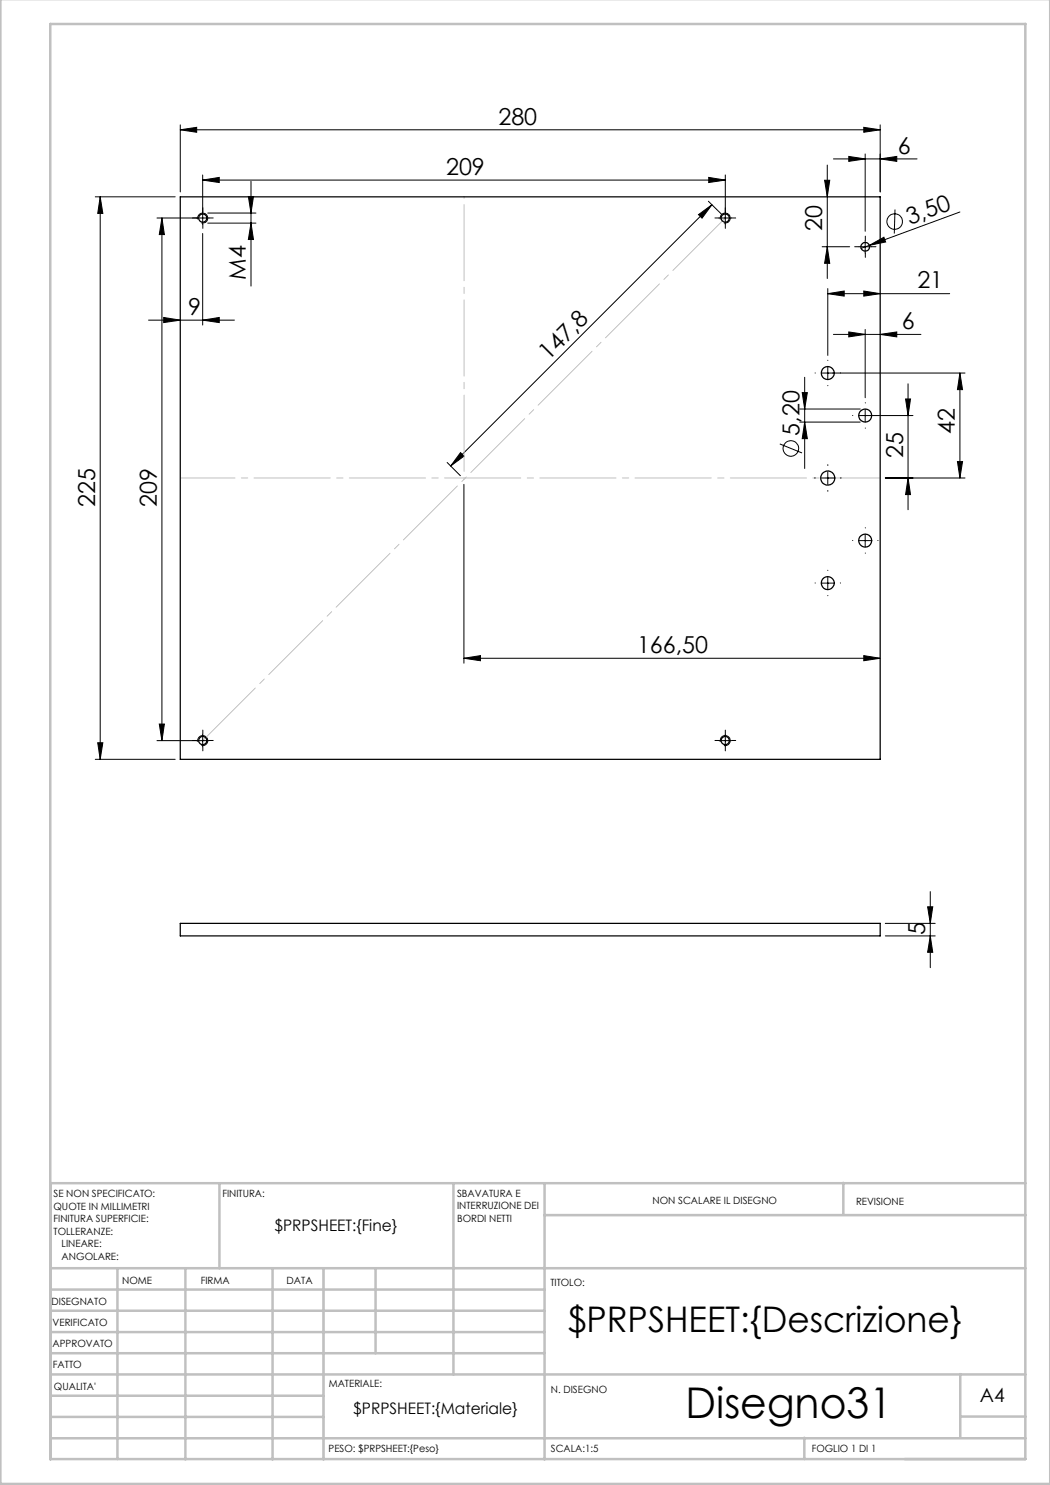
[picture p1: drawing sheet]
<svg xmlns="http://www.w3.org/2000/svg" width="210mm" height="297mm" viewBox="0 0 210 297" stroke-linecap="round" stroke-linejoin="round" font-family="sans-serif">
<g fill="none" stroke="#000" stroke-width=".2">
<path d="M19.1 39.4h15.9M20 39.4l.6 3.3h-1.1zM20 39.4v112.5M36.1 26l3.2-.5v1zM36.1 25v13.4M36.1 26h139.9M40.5 36l3.4-.5v1zM40.5 35v9.9M40.5 36h104.6M49.7 39.3h1l-.5 3.3zM50.2 36.3v20.9M141.7 35.5l3.4 .5-3.4 .5z"/>
<path d="M145.1 35v9.9M164.9 36.1h1l-.4 3.3zM165.5 33v22.7M166.7 31.8h16.7M169.8 31.3l3.2 .5-3.2 .5zM172.8 25.5l3.2 .5-3.2 .5zM173 30.8v15.4M176 25v13.4M176 31.8l3.4-.5v1zM32.4 43.6l.5 3.3h-1zM32.4 43.6v104.5M39.6 43.9a1 1 0 0 1 .9-1.3 1 1 0 0 1 1 1.1 1 1 0 0 1-1.2 .9"/>
<path d="M40.5 46.7v18.3M41.6 42.6h9.6M41.6 44.6h9.6M41.8 43.6h-10.4M50.2 44.6l.5 3.3h-1zM139.7 42.9l2.7-1.9-2 2.6zM141.7 40.2l2.7 2.7M142.4 41l-52.3 52.2M143.8 43.6h2.5M144.1 43.9a1.01 1.01 0 0 1 .9-1.3 1.01 1.01 0 0 1 1.1 1.1 1.01 1.01 0 0 1-1.3 .9M164.4 49.4h5.5M165.5 49.4l.4 3.3h-1z"/>
<path d="M165.6 57.7v13.4M165.6 58.7h24.3M165.6 58.7l3.2-.5v1zM171.8 49.4h2.5M172.8 58.2l3.2 .5-3.2 .5zM173 48.1v2.5M173.9 49.1l2.9-1.7 .3 1zM173.9 49.1l-1.7 .6M179 41.9l-.1 4.8M192 42.4l-18.1 6.7M29.7 64h17.2M32.7 63.5l3.4 .5-3.4 .5z"/>
<path d="M40.5 64l3.4-.5v1zM160.4 78.5h1.1l-.6 3.3zM160.9 75.5v18.2M165.6 73.4v2.5M166.7 66.9h17.5M169.8 66.4l3.2 .5-3.2 .5zM173 65.9v13.6M176 66.9l3.4-.5v1zM181.1 79.8h1l-.5 3.3zM181.6 76.8v25.1M192 74.6l.5 3.3h-1zM192 74.6v21"/>
<path d="M193 74.6h-28.7M89.4 92.5l2.7 2.6M92.1 90.5l.7 .7-2.7 2zM92.8 96.9v35.7M156 88.8l4.4 1.8M159.9 81.8h12.1M159.9 84.4h12.1M160.9 84.4l.6 3.3h-1.1zM164.3 95.6h2.5M165.6 94.4v2.5M171.8 83.1h10.8M173 81.9v2.5"/>
<path d="M177.1 95.6h15.9M181.6 95.6l.5 3.3h-1zM191.5 92.3h1l-.5 3.3zM164.3 116.6h2.5M165.6 115.4v2.5M171.8 108.1h2.5M173 106.9v2.5M92.8 131.7l3.3-.6v1zM92.8 131.7h83.2M172.8 131.1l3.2 .6-3.2 .4zM19.1 151.9h15.9M19.5 148.6h1.1l-.6 3.3z"/>
<path d="M31.9 144.8h1l-.5 3.3zM39.6 148.4a.99 .99 0 0 1 .9-1.3 .99 .99 0 0 1 1 1.1 .99 .99 0 0 1-1.2 .9M40.5 146.9v2.5M41.8 148.1h-10.4M143.8 148.1h2.5M144.1 148.4a1 1 0 0 1 .9-1.3 1 1 0 0 1 1 1.1 1 1 0 0 1-1.2 .9M145.1 146.9v2.5M186.1 178.3v15.2M177.1 184.7h9.9M177.1 187.2h9.9M185.5 181.4h1l-.4 3.3zM186.1 187.2l.4 3.3h-1z"/>
<circle cx="178.9" cy="44.3" r="1.56"/>
<circle cx="158.2" cy="89.7" r="1.55"/>
</g>
<path d="M36.1 95.6h140" fill="none" stroke="#c0c0c0" stroke-width=".2" stroke-dasharray="15.2 1.3 1.3 1.3" stroke-dashoffset="4.3"/>
<path d="M145.1 43.6l-104.5 104.5" fill="none" stroke="#c0c0c0" stroke-width=".2" stroke-dasharray="15.2 1.3 1.3 1.3" stroke-dashoffset=".4"/>
<path d="M92.8 95.8v-56.5" fill="none" stroke="#c0c0c0" stroke-width=".2" stroke-dasharray="15.2 1.3 1.3 1.3" stroke-dashoffset="-1.6"/>
<g fill="none" stroke="#c0c0c0" stroke-width=".5">
<path d="M.1 -.1v296.9h209.9v-296.9M10.1 4.8h195v287h-195zM43.9 236.6v17M90.7 236.6v38.3M108.9 236.6v55.3M168.7 236.6v6.3M205.1 236.6h-195v55.3M10.1 253.6h195M10.1 257.9h98.8M23.5 253.6v38.2M37.1 253.6v38.3M54.5 253.6v38.3"/>
<path d="M64.7 253.6v38.3M75.1 253.6v17M108.9 243h96.2M10.1 270.6h98.8M10.1 266.4h98.8M10.1 262.1h98.8M10.1 279.1h54.6M10.1 274.9h195M192.1 274.8v12.7M10.1 287.7h195M10.1 283.4h54.6M160.9 287.5v4.3"/>
<path d="M192.1 283.3h13"/>
</g>
<g fill="none" stroke="#000" stroke-width=".2" stroke-dasharray="15.2 1.3 1.3 1.3">
<path d="M39.3 43.6h-.8M40.6 42.3v-.8M40.6 44.8v.9M41.8 43.6h.8M143.8 43.6h-.8M145.1 42.3v-.8M145.1 44.8v.9M146.3 43.6h.8M171.8 49.3h-.9M173.1 48.1v-.9M173.1 50.6v.9M174.3 49.3h.9"/>
<path d="M163.1 74.6h-.1M165.6 72.1v-.1M165.6 77.1h.1M168.1 74.6h.1M163.1 95.6h-.2M165.6 93.1v-.2M165.6 98.1v.2M168.1 95.6h.1M170.6 83.1h-.1M173.1 80.6v-.1M173.1 85.6h.1M175.6 83.1h.1"/>
<path d="M163.1 116.6h-.1M165.6 114.1v-.1M165.6 119.1h.1M168.1 116.6h.1M170.6 108.1h-.1M173.1 105.6v-.1M173.1 110.6h.1M175.6 108.1h.1M39.3 148.1h-.8M40.6 146.8v-.8M40.6 149.3v.9M41.8 148.1h.8"/>
<path d="M143.8 148.1h-.8M145.1 146.8v-.8M145.1 149.3v.9M146.3 148.1h.8"/>
</g>
<g fill="#000">
<path d="M173.9 49.1l2.9-1.7 .3 1z"/>
<path d="M40.5 36l3.4-.5v1zM141.7 35.5l3.4 .5-3.4 .5zM169.8 66.4l3.2 .5-3.2 .5zM176 66.9l3.4-.5v1zM169.8 31.3l3.2 .5-3.2 .5zM176 31.8l3.4-.5v1z"/>
<path d="M172.8 25.5l3.2 .5-3.2 .5zM36.1 26l3.2-.5v1z"/>
<path d="M49.7 39.3h1l-.5 3.3zM50.2 44.6l.5 3.3h-1zM20 39.4l.6 3.3h-1.1zM19.5 148.6h1.1l-.6 3.3zM160.4 78.5h1.1l-.6 3.3zM160.9 84.4l.6 3.3h-1.1zM32.4 43.6l.5 3.3h-1zM31.9 144.8h1l-.5 3.3zM185.5 181.4h1l-.4 3.3zM186.1 187.2l.4 3.3h-1z"/>
<path d="M165.5 49.4l.4 3.3h-1zM164.9 36.1h1l-.4 3.3z"/>
<path d="M172.8 58.2l3.2 .5-3.2 .5zM165.6 58.7l3.2-.5v1zM40.5 64l3.4-.5v1zM32.7 63.5l3.4 .5-3.4 .5z"/>
<path d="M92.1 90.5l.7 .7-2.7 2zM139.7 42.9l2.7-1.9-2 2.6z"/>
<path d="M181.1 79.8h1l-.5 3.3zM181.6 95.6l.5 3.3h-1zM192 74.6l.5 3.3h-1zM191.5 92.3h1l-.5 3.3z"/>
<path d="M92.8 131.7l3.3-.6v1zM172.8 131.1l3.2 .6-3.2 .4z"/>
</g>
<g fill="none" stroke="#000" stroke-width=".25">
<path d="M36.1 39.4h139.9v112.5h-139.9zM36.1 184.7h139.9v2.5h-139.9z"/>
<circle cx="40.6" cy="43.6" r=".83"/>
<circle cx="145.1" cy="43.6" r=".82"/>
<circle cx="173" cy="49.4" r=".88"/>
<circle cx="165.6" cy="74.6" r="1.31"/>
<circle cx="165.6" cy="95.6" r="1.41"/>
<circle cx="173" cy="83.1" r="1.3"/>
<circle cx="165.6" cy="116.6" r="1.31"/>
<circle cx="173" cy="108.1" r="1.3"/>
<circle cx="40.6" cy="148.1" r=".83"/>
<circle cx="145.1" cy="148.1" r=".82"/>
</g>
<text font-size="8.5" x="137.1" y="283.5">Disegno31</text>
<text font-size="7.1" x="113.5" y="266.4">$PRPSHEET:{Descrizione}</text>
<g font-size="4.7">
<text x="99.7" y="24.9">280</text>
<text x="89.2" y="35">209</text>
<text x="179.6" y="30.8">6</text>
<text x="164.4" y="46.1" transform="rotate(-90 164.4 46.1)">20</text>
<text x="182" y="45" transform="rotate(-20 182 45)">3,50</text>
<text x="49.2" y="55.9" transform="rotate(-90 49.2 55.9)">M4</text>
<text x="183.5" y="57.7">21</text>
<text x="37.6" y="63">9</text>
<text x="180.3" y="65.8">6</text>
<text x="109.7" y="72.2" transform="rotate(-45 109.7 72.2)">147,8</text>
<text x="159.9" y="87.1" transform="rotate(-90 159.9 87.1)">5,20</text>
<text x="191" y="86.9" transform="rotate(-90 191 86.9)">42</text>
<text x="180.6" y="91.6" transform="rotate(-90 180.6 91.6)">25</text>
<text x="19.1" y="101.4" transform="rotate(-90 19.1 101.4)">225</text>
<text x="31.4" y="101.4" transform="rotate(-90 31.4 101.4)">209</text>
<text x="127.4" y="130.6">166,50</text>
<text x="185.1" y="187.1" transform="rotate(-90 185.1 187.1)">5</text>
</g>
<text font-size="3.9" x="196" y="280.4">A4</text>
<g font-size="3.2">
<text x="54.9" y="246.3">$PRPSHEET:{Fine}</text>
<text x="70.7" y="282.8">$PRPSHEET:{Materiale}</text>
</g>
<g font-size="2">
<text x="10.7" y="239.5">SE NON SPECIFICATO:</text>
<text x="44.5" y="239.5">FINITURA:</text>
<text x="91.4" y="239.4">SBAVATURA E</text>
<text x="10.7" y="242">QUOTE IN MILLIMETRI</text>
<text x="10.7" y="244.5">FINITURA SUPERFICIE:</text>
<text x="91.4" y="241.9">INTERRUZIONE DEI</text>
<text x="91.4" y="244.4">BORDI NETTI</text>
<text x="130.5" y="240.8">NON SCALARE IL DISEGNO</text>
<text x="171.2" y="241">REVISIONE</text>
<text x="10.7" y="247">TOLLERANZE:</text>
<text x="12.3" y="249.5">LINEARE:</text>
<text x="12.3" y="252">ANGOLARE:</text>
<text x="24.4" y="256.9">NOME</text>
<text x="40.1" y="256.8">FIRMA</text>
<text x="57.3" y="256.8">DATA</text>
<text x="110.1" y="257.1">TITOLO:</text>
<text x="10.3" y="260.9">DISEGNATO</text>
<text x="10.5" y="269.3">APPROVATO</text>
<text x="10.5" y="265.2">VERIFICATO</text>
<text x="10.6" y="273.6">FATTO</text>
<text x="10.8" y="278">QUALITA'</text>
<text x="65.8" y="277.4">MATERIALE:</text>
<text x="110.2" y="278.5">N. DISEGNO</text>
<text x="65.7" y="290.4">PESO: $PRPSHEET:{Peso}</text>
<text x="110.2" y="290.5">SCALA:1:5</text>
<text x="162.4" y="290.4">FOGLIO 1 DI 1</text>
</g>
</svg>
